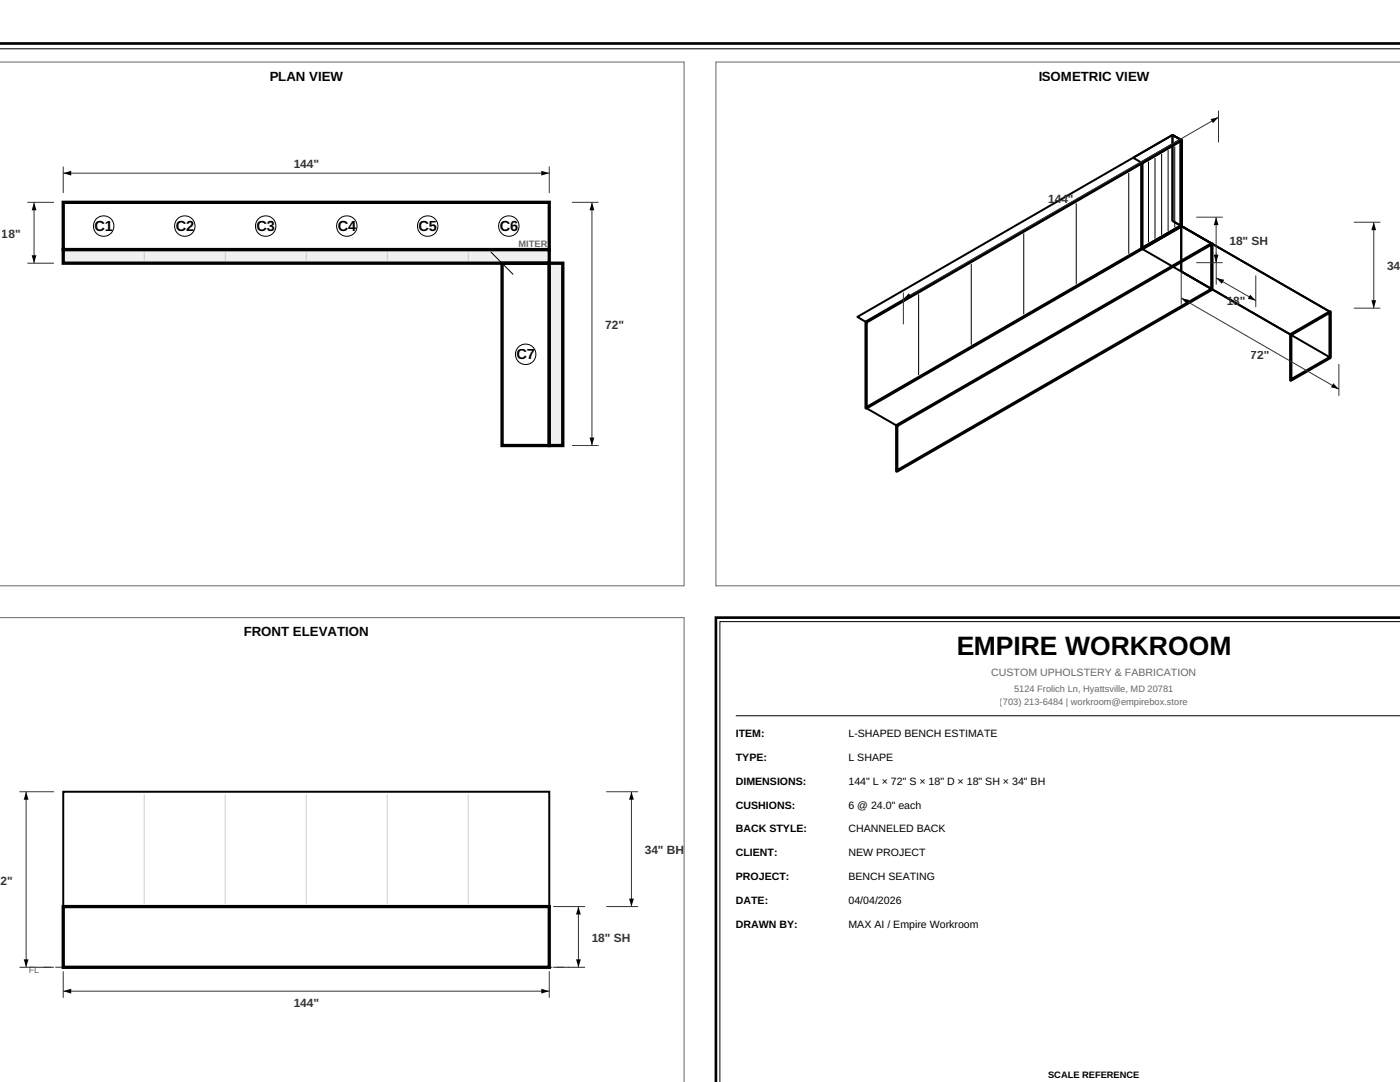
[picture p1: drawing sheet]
<svg xmlns="http://www.w3.org/2000/svg" width="279mm" height="216mm" viewBox="0 0 279 216" stroke-linecap="round" stroke-linejoin="round" font-family="sans-serif">
<path d="M-.1 8.7h279.5" fill="none" stroke="#000" stroke-width=".53"/>
<path d="M-.1 9.7h279.5" fill="none" stroke="#000" stroke-width=".2"/>
<path d="M-.1 12.4h136.6v104.5h-136.6" fill="none" stroke="#666" stroke-width=".2"/>
<path d="M12.6 40.4h97v9.4h-97z" fill="none" stroke="#000" stroke-width=".66" stroke-linecap="butt"/>
<path d="M12.6 49.8h97v2.7h-97z" fill="#f0f0f0" stroke="#000" stroke-width=".66" stroke-linecap="butt"/>
<path d="M28.8 50.4v1.6zM45 50.4v1.6zM61.1 50.4v1.6zM77.3 50.4v1.6zM93.5 50.4v1.6z" fill="#000" stroke="#ccc" stroke-width=".2"/>
<path d="M100.2 52.5h9.4v36.4h-9.4z" fill="none" stroke="#000" stroke-width=".66" stroke-linecap="butt"/>
<path d="M109.6 52.5h2.7v36.4h-2.7z" fill="#f0f0f0" stroke="#000" stroke-width=".66" stroke-linecap="butt"/>
<path d="M97.9 50.3l4.5 4.5z" fill="#000" stroke="#000" stroke-width=".2"/>
<g fill="#fff" stroke="#000" stroke-width=".2">
<circle cx="20.7" cy="45.1" r="2.04"/>
<circle cx="36.9" cy="45.1" r="2.04"/>
<circle cx="53" cy="45.1" r="2.04"/>
<circle cx="69.2" cy="45.1" r="2.04"/>
<circle cx="85.3" cy="45.1" r="2.04"/>
<circle cx="101.5" cy="45.1" r="2.04"/>
<circle cx="104.9" cy="70.7" r="2.04"/>
</g>
<g fill="#000" stroke="#333" stroke-width=".2">
<path d="M12.6 33.2v5.3zM12.6 34.6h97zM109.6 33.2v5.3zM243.2 22.1v6.3zM6.8 40.4v12.1zM5.5 40.4h5.3zM5.5 52.5h5.3zM114.2 40.4h5.3zM118.1 40.4v48.5zM180.3 59.7l62.9-36.3zM235.7 54.5v6.3zM238.7 52.4h5.3z"/>
<path d="M238.7 43.3h5.3zM242.7 43.3v9.1zM242.7 50.4v6.4zM250.6 55v6.3zM242.7 55.5l7.9 4.5zM270.2 44.3h5.3zM180.3 58.4v6.3zM267.2 72.6v6.4zM235.7 59.5l31.5 18.2zM270.2 61.5h5.3zM274.2 44.3v17.2zM114.2 88.9h5.3z"/>
<path d="M3.9 158h6.9zM121 158h6.3zM5.2 158v35zM3.9 193h6.9zM12.6 193.8v5.3zM12.6 197.8h97zM109.6 193.8v5.3zM110.4 193h6.4zM110.4 180.9h6.4zM115.4 180.9v12.1zM121 180.9h6.3zM126 158v22.9z"/>
</g>
<g fill="#000">
<path d="M12.6 34.6l1.6-.5v.9zM108 34.1l1.6 .5-1.6 .4zM241.6 23.8l1.6-.4-1.2 1.2zM6.8 40.4l.5 1.6h-1zM6.3 50.9h1l-.5 1.6zM118.1 40.4l.5 1.6h-.9zM181.4 58.5l.5 .8-1.6 .4zM242.7 43.3l.5 1.6h-1zM242.2 50.8h1l-.5 1.6zM242.7 55.5l1.6 .3-.4 .9zM249.5 58.8l1.1 1.2-1.6-.4zM274.2 44.3l.4 1.6h-.9z"/>
<path d="M273.7 59.9h.9l-.4 1.6zM235.7 59.5l1.7 .4-.5 .8zM266.1 76.4l1.1 1.3-1.6-.4zM117.7 87.3h.9l-.5 1.6zM5.2 158l.5 1.6h-1zM126 158l.5 1.6h-1zM125.5 179.3h1l-.5 1.6zM4.7 191.4h1l-.5 1.6zM12.6 197.8l1.6-.5v1zM108 197.3l1.6 .5-1.6 .5zM115.4 180.9l.5 1.6h-.9zM115 191.4h.9l-.5 1.6z"/>
</g>
<path d="M142.9 12.4v104.5h136.5M142.9 12.4h.1M142.9 12.4h136.5M-.1 123.2h136.6v92.7" fill="none" stroke="#666" stroke-width=".2"/>
<path d="M227.9 32.5l7.8-4.6v17.2l-7.8 4.5zM172.9 64.3l62.8-36.4v17.2l-62.8 36.3zM257.6 66.8l7.9-4.6v9.1l-7.9 4.6zM179 84.9l62.9-36.3v9.1l-62.9 36.3zM12.6 180.9h97v12.1h-97z" fill="none" stroke="#000" stroke-width=".66" stroke-linecap="butt"/>
<path d="M226.1 31.5l7.9-4.6 1.7 1-7.8 4.6zM234 26.9l1.7 1v17.2l-1.7-1zM227.9 49.6l7.8-4.5 29.8 17.1-7.9 4.6zM235.7 45.1l6.2 3.5v9.1l-6.2-3.5zM235.7 45.1l29.8 17.1v9.1l-29.8-17.1zM171.1 63.2l62.9-36.3 1.7 1-62.8 36.4zM172.9 81.4l62.8-36.3 6.2 3.5-62.9 36.3zM12.6 158h97v22.9h-97z" fill="none" stroke="#000" stroke-width=".4"/>
<path d="M227.9 49.6l7.8-4.5zM172.9 81.4l62.8-36.3z" fill="#000" stroke="#000" stroke-width=".26"/>
<path d="M214.8 40.6v16.1zM225.3 34.5v16.1zM229.2 32.2v16.2zM230.5 31.5v16.1zM231.8 30.7v16.2zM233.1 30v16.1zM234.4 29.2v16.1zM183.3 58.7v16.2zM193.8 52.7v16.1zM204.3 46.6v16.1zM146.8 142.8h132.6z" fill="#000" stroke="#000" stroke-width=".2"/>
<path d="M8.7 193h104.9z" fill="#000" stroke="#666" stroke-width=".26" stroke-dasharray="1.6 .8" stroke-linecap="butt"/>
<path d="M28.8 158.5v21.9zM45 158.5v21.9zM61.1 158.5v21.9zM77.3 158.5v21.9zM93.5 158.5v21.9z" fill="#000" stroke="#ccc" stroke-width=".2"/>
<path d="M12.6 180.9h97z" fill="#000" stroke="#000" stroke-width=".4"/>
<path d="M279.4 123.2h-136.5v92.7" fill="none" stroke="#000" stroke-width=".53"/>
<path d="M279.4 124h-135.7v91.9" fill="none" stroke="#000" stroke-width=".2"/>
<text font-size="5.3" x="190.8" y="130.7">EMPIRE WORKROOM</text>
<g font-size="2.9">
<text x="18.8" y="46.1">C1</text>
<text x="35" y="46.1">C2</text>
<text x="51.2" y="46.1">C3</text>
<text x="67.4" y="46.1">C4</text>
<text x="83.5" y="46.1">C5</text>
<text x="99.7" y="46.1">C6</text>
<text x="103" y="71.7">C7</text>
</g>
<g font-size="2.6">
<text x="53.8" y="16.1">PLAN VIEW</text>
<text x="207.2" y="16.1">ISOMETRIC VIEW</text>
<text x="48.6" y="126.9">FRONT ELEVATION</text>
</g>
<g font-size="2.4" fill="#333">
<text x="58.6" y="33.5">144&quot;</text>
<text x="209.2" y="40.5">144&quot;</text>
<text x=".4" y="47.5">18&quot;</text>
<text x="245.3" y="48.9">18&quot; SH</text>
<text x="276.8" y="54">34</text>
<text x="120.8" y="65.7">72&quot;</text>
<text x="244.8" y="60.9">18&quot;</text>
<text x="249.6" y="71.7">72&quot;</text>
<text x="128.7" y="170.5">34&quot; BH</text>
<text x=".1" y="176.6">2&quot;</text>
<text x="118.1" y="188">18&quot; SH</text>
<text x="58.6" y="201">144&quot;</text>
</g>
<text font-size="2.1" fill="#666" x="197.8" y="134.9">CUSTOM UPHOLSTERY &amp; FABRICATION</text>
<g font-size="2.1">
<text x="146.8" y="147.1">ITEM:</text>
<text x="169.3" y="147.1">L-SHAPED BENCH ESTIMATE</text>
<text x="146.8" y="151.8">TYPE:</text>
<text x="169.3" y="151.8">L SHAPE</text>
<text x="146.8" y="156.6">DIMENSIONS:</text>
<text x="146.8" y="161.3">CUSHIONS:</text>
<text x="169.3" y="156.6">144&quot; L × 72&quot; S × 18&quot; D × 18&quot; SH × 34&quot; BH</text>
<text x="169.3" y="161.3">6 @ 24.0&quot; each</text>
<text x="146.8" y="166.1">BACK STYLE:</text>
<text x="169.3" y="166.1">CHANNELED BACK</text>
<text x="146.8" y="170.9">CLIENT:</text>
<text x="169.3" y="170.9">NEW PROJECT</text>
<text x="146.8" y="175.6">PROJECT:</text>
<text x="169.3" y="175.6">BENCH SEATING</text>
<text x="146.8" y="180.4">DATE:</text>
<text x="146.8" y="185.2">DRAWN BY:</text>
<text x="169.3" y="180.4">04/04/2026</text>
<text x="169.3" y="185.2">MAX AI / Empire Workroom</text>
</g>
<g font-size="1.9" fill="#666">
<text x="103.5" y="49.2">MITER</text>
<text x="199.5" y="140.7">(703) 213-6484 | workroom@empirebox.store</text>
<text x="202.4" y="138.1">5124 Frolich Ln, Hyattsville, MD 20781</text>
<text x="5.7" y="194.1">FL</text>
</g>
<text font-size="1.9" x="209.2" y="215.1">SCALE REFERENCE</text>
</svg>
